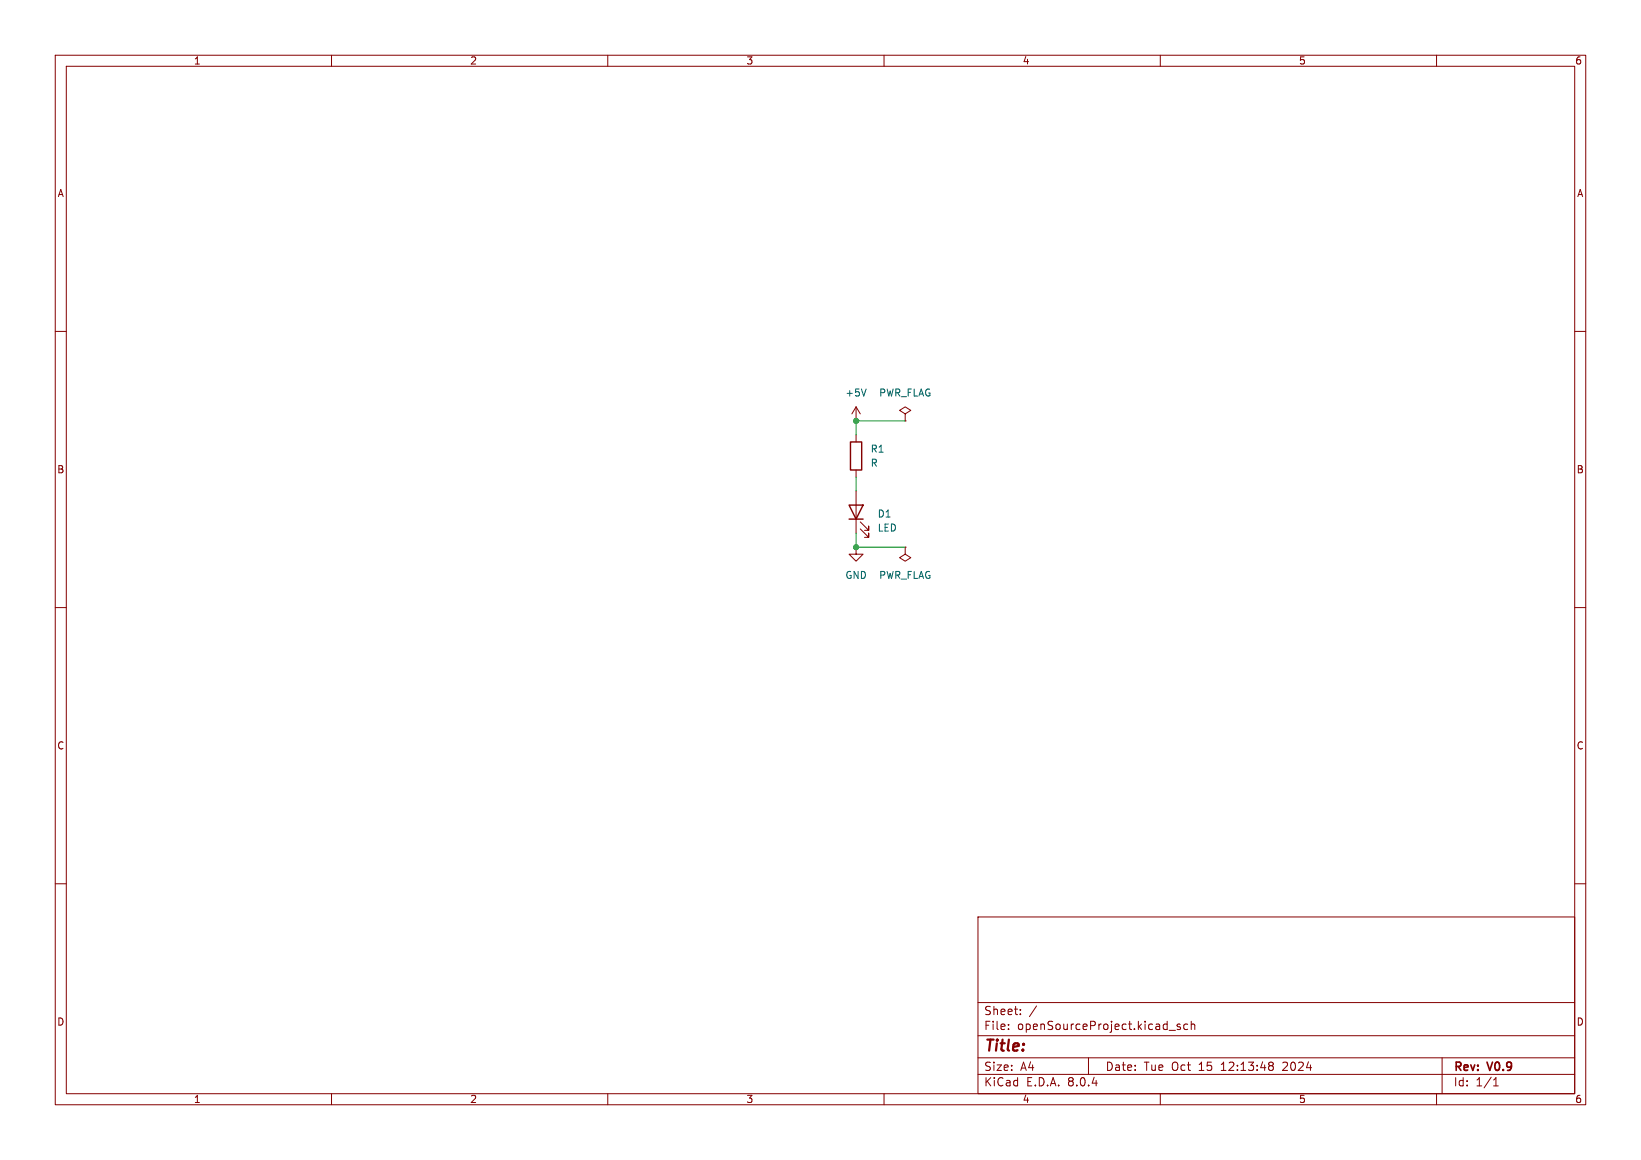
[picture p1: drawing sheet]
<svg xmlns="http://www.w3.org/2000/svg" width="297mm" height="210mm" viewBox="0 0 297 210" stroke-linecap="round" stroke-linejoin="round" font-family="sans-serif">
<g fill="none" stroke="#840000" stroke-width=".18">
<path d="M10 10h277v190h-277zM12 12h273v186h-273zM60 10v2M110 10v2M160 10v2M210 10v2M260 10v2M10 60h2M285 60h2M154.9 76.2h.1M154.9 73.7v2.5M154.9 78.7v1.3"/>
<path d="M154.9 73.7l-.7 1.2M154.9 73.7l.8 1.2M163.8 74.9l1-.6-1-.6-1 .6 1 .6v1.3M163.8 76.2h.1M154.9 99.1v1.2h1.3l-1.3 1.3-1.2-1.3h1.2M154.9 99.1h.1M154.9 85.1v1.3M154.9 88.9v7.6M155.7 95.8l1.5 1.5v-.8v.8h-.7M155.7 94.5l1.5 1.5v-.7v.7h-.7M163.8 99.1v1.2l1 .7-1 .6-1-.6 1-.7M163.8 99.1h.1"/>
<path d="M10 110h2M285 110h2M10 160h2M285 160h2M177 166h108v32h-108zM60 198v2M110 198v2M160 198v2M177 194.5h108M177 191.5h108M177 187.5h108M177 181.5h108"/>
<path d="M182.5 186.3v.1M182.5 185.5v.1M184.7 183.6v.1M184.7 182.8v.1M187.6 182.1l-1.3 2M197 191.5v3M210 198v2M211.6 186.5h1.1M213.6 185.5l-.4-.1-.2 .2 .1 .2 .5 .2v.3h-.6M215 185.5l-.5-.1-.3 .3v.4l.2 .2h.6M215.6 185.5l.2-.1 .4 .1v.9M215.6 184.9v1.5"/>
<path d="M229.9 192.3h.3l.3 .3-.3 .3M229.9 192.9h.3M230.2 192.9l.2 .2 .1 .4-.3 .3h-.3M260 198v2M261 191.5v6.5M270.3 196.6h.9M270.3 195.5l.4-.4v1.5"/>
</g>
<path d="M153.7 91.4h2.5l-1.3 2.6zM153.7 94h2.5M153.9 80h2.1v5.1h-2.1z" fill="none" stroke="#840000" stroke-width=".25"/>
<path d="M156.8 70.4l-.5 1.3" fill="none" stroke="#006464" stroke-width=".18"/>
<path d="M163.8 76.2h-8.9v2.5M154.9 96.5v2.6h8.9M154.9 86.4v2.5" fill="none" stroke="#009600" stroke-width=".18"/>
<g fill="#009600" stroke="#009600" stroke-width=".18">
<circle cx="154.9" cy="99.1" r=".46"/>
<circle cx="154.9" cy="76.2" r=".46"/>
</g>
<text font-size="2.8" fill="#840000" x="178" y="190.9">Title:</text>
<g font-size="2.1" fill="#840000">
<text x="178" y="184">Sheet:</text>
<text x="178" y="186.7">File:</text>
<text x="184.1" y="186.7">openSourceProject.kicad_sch</text>
<text x="178" y="196.9">KiCad</text>
<text x="178" y="194.1">Size:</text>
<text x="184.7" y="194.1">A4</text>
<text x="185.7" y="196.9">E.D.A.</text>
<text x="193.3" y="196.9">8.0.4</text>
<text x="200" y="194.1">Date:</text>
<text x="207" y="194.1">Tue</text>
<text x="212.1" y="194.1">Oct</text>
<text x="217.1" y="194.1">15</text>
<text x="221.3" y="194.1">12:13:48</text>
<text x="232.6" y="194.1">2024</text>
<text x="263" y="194.3">Rev:</text>
<text x="263" y="196.9">Id:</text>
<text x="267.1" y="196.9">1/1</text>
<text x="269.4" y="194.3">V0.9</text>
</g>
<g font-size="1.8" fill="#840000">
<text x="35" y="11.9">1</text>
<text x="85" y="11.9">2</text>
<text x="135" y="11.9">3</text>
<text x="185" y="11.9">4</text>
<text x="235" y="11.9">5</text>
<text x="285" y="11.9">6</text>
<text x="10.3" y="35.9">A</text>
<text x="285.3" y="35.9">A</text>
<text x="10.3" y="85.9">B</text>
<text x="285.3" y="85.9">B</text>
<text x="10.3" y="135.9">C</text>
<text x="285.3" y="135.9">C</text>
<text x="10.3" y="185.9">D</text>
<text x="285.3" y="185.9">D</text>
<text x="35" y="199.9">1</text>
<text x="85" y="199.9">2</text>
<text x="135" y="199.9">3</text>
<text x="185" y="199.9">4</text>
<text x="235" y="199.9">5</text>
<text x="285" y="199.9">6</text>
</g>
<g font-size="1.8" fill="#006464">
<text x="152.9" y="72">+5V</text>
<text x="159" y="72">PWR_FLAG</text>
<text x="157.5" y="82.1">R1</text>
<text x="157.5" y="84.7">R</text>
<text x="158.8" y="93.9">D1</text>
<text x="158.8" y="96.4">LED</text>
<text x="152.9" y="105">GND</text>
<text x="159" y="105">PWR_FLAG</text>
</g>
</svg>
